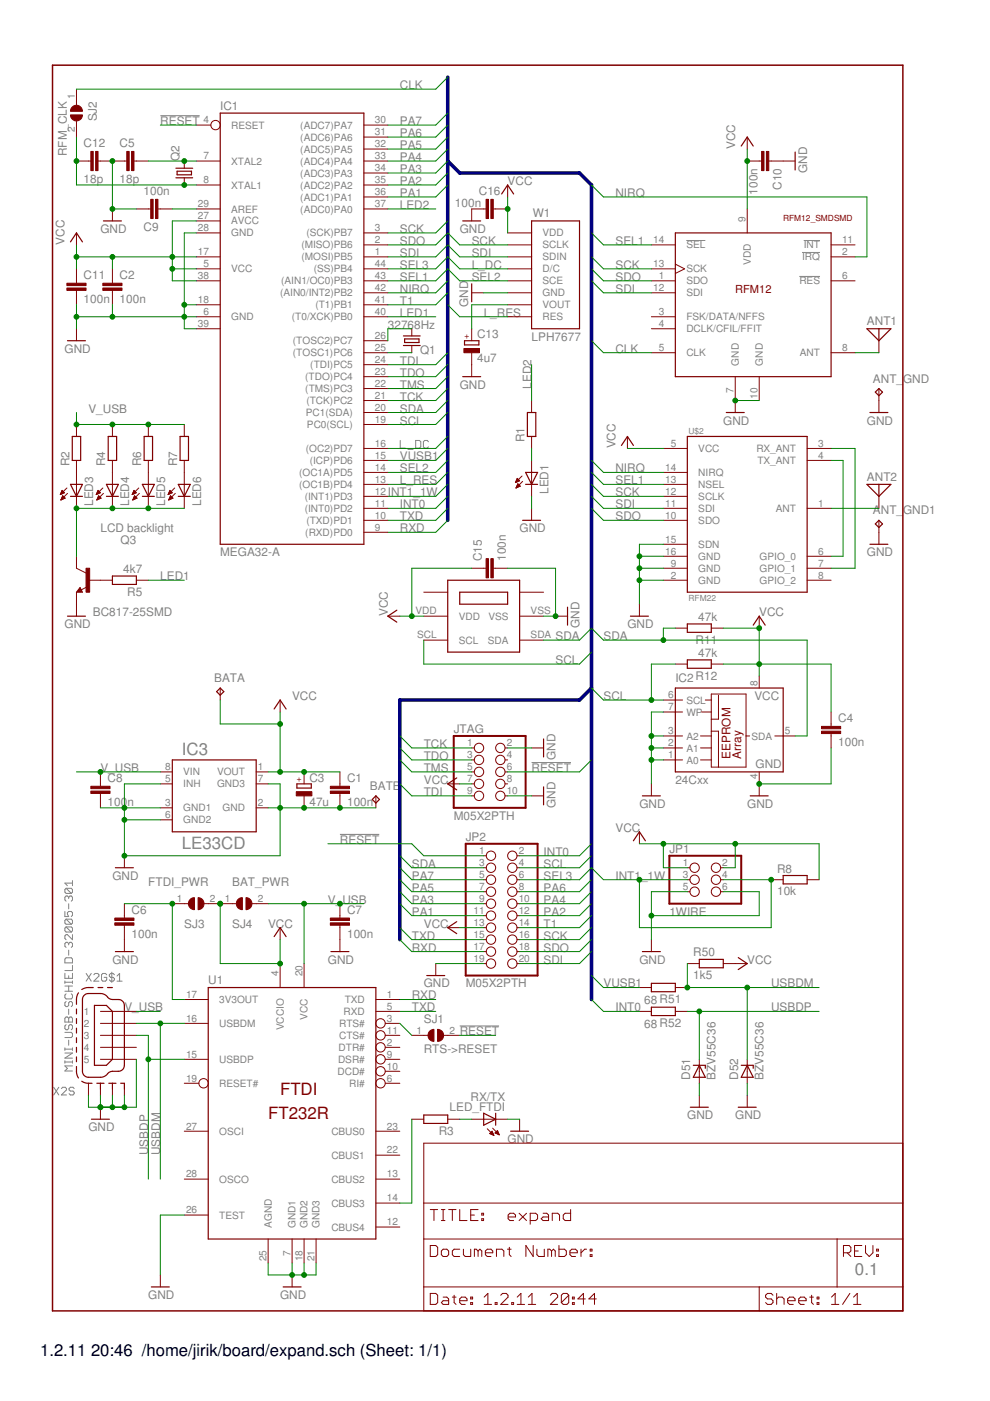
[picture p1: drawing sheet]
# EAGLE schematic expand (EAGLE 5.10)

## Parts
ANT1  ANT  [PAD-01]
ANT2  ANT  [PAD-01]
ANT_GND  TPTP20SQ  [TP20SQ]
ANT_GND1  TPTP20SQ  [TP20SQ]
BAT  TP2P2-38-17  [P2-38-17]
C1  100n  C-EUC0603  [C0603]
C2  100n  C-EUC0603  [C0603]
C3  47u  CPOL-EUSMCD  [SMC_D]
C4  100n  C-EUC0603  [C0603]
C5  18p  C-EUC0603  [C0603]
C6  100n  C-EUC0603  [C0603]
C7  100n  C-EUC0603  [C0603]
C8  100n  C-EUC0603  [C0603]
C9  100n  C-EUC0603  [C0603]
C10  100n  C-EUC0603  [C0603]
C11  100n  C-EUC0603  [C0603]
C12  18p  C-EUC0603  [C0603]
C13  4u7  CPOL-EUSMCA  [SMC_A]
C15  100n  C-EUC0603  [C0603]
C16  100n  C-EUC0603  [C0603]
D51  BZV55C36  ZENER-DIODESOD80C  [SOD80C]
D52  BZV55C36  ZENER-DIODESOD80C  [SOD80C]
IC1  MEGA32-A  [TQFP44]
IC2  24Cxx  24C01ASM  [SO-08M]
IC3  LE33CD  LEXX  [SO08]
JP1  1WIRE  PINHD-2X3  [2X03]
JP2  M05X2PTH  PINHD-2X10  [2X10]
JTAG  M05X2PTH  PINHD-2X5  [2X05]
LED1  LEDCHIPLED_0805  [CHIPLED_0805]
LED3  LEDCHIPLED_0805  [CHIPLED_0805]
LED4  LEDCHIPLED_0805  [CHIPLED_0805]
LED5  LEDCHIPLED_0805  [CHIPLED_0805]
LED6  LEDCHIPLED_0805  [CHIPLED_0805]
LED_FTDI  RX/TX  LEDCHIPLED_0805  [CHIPLED_0805]
Q1  32768Hz  CRYSTALTC26V  [TC26V]
Q2  CRYSTALHC49U-V  [HC49U-V]
Q3  BC817-25SMD  [SOT23-BEC]
R1  R-EU_R0603  [R0603]
R2  R-EU_R0603  [R0603]
R3  R-EU_R0603  [R0603]
R4  R-EU_R0603  [R0603]
R5  4k7  R-EU_R0603  [R0603]
R6  R-EU_R0603  [R0603]
R7  R-EU_R0603  [R0603]
R8  10k  R-EU_R0603  [R0603]
R11  47k  R-EU_R0603  [R0603]
R12  47k  R-EU_R0603  [R0603]
R50  1k5  R-EU_R0603  [R0603]
R51  68  R-EU_R0603  [R0603]
R52  68  R-EU_R0603  [R0603]
SJ1  RTS->RESET  SJ  [SJ]
SJ2  RFM_CLK  SJ  [SJ]
SJ3  FTDI_PWR  SJ  [SJ]
SJ4  BAT_PWR  SJ  [SJ]
U1  FT232RL  [SSOP28DB]
U$1  RFM12_SMDSMD  [RFM12]
U$2  RFM22  [RFM22-XXX-S2]
U$3  SHT21  [SHT21]
W1  LPH7677  [LPH7677]
X2  MINI-USB-SCHIELD-32005-301  [32005-301]

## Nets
!RESET: IC1.4(RESET) JP2.1 JTAG.6 SJ1.2
CLK: SJ2.1 U$1.5(CLK)
GND: ANT_GND1.TP ANT_GND.TP BAT.TP-2 C1.2 C2.2 C3.- C4.2 C5.2 C6.2 C7.2 C8.2 C9.1 C10.1 C11.2 C12.1 C13.- C15.2 C16.2 D51.A D52.A IC1.6(GND) IC1.18(GND1) IC1.28(GND) IC1.39(GND2) IC2.1(A0) IC2.2(A1) IC2.3(A2) IC2.4(GND) IC2.7(WP) IC3.2(GND) IC3.3(GND1) IC3.5(INH) IC3.6(GND2) IC3.7(GND3) JP1.5 JP1.6 JP2.19 JTAG.2 JTAG.10 LED1.C LED_FTDI.C Q3.E U1.7(GND1) U1.18(GND2) U1.21(GND3) U1.25(AGND) U1.26(TEST) U$1.7(GND) U$1.10(GND) U$2.2(GND) U$2.9(GND) U$2.15(SDN) U$2.16(GND) U$3.VSS W1.6GND(GND) X2.5 X2.M1(S:S1) X2.M2(S:S2) X2.M3(S:S3) X2.M4(S:S4)
INT0: IC1.11((INT0)PD2) JP2.2 R52.2
INT1_1W: IC1.12((INT1)PD3) JP1.3 JP1.4 R8.1
L_DC: IC1.16((OC2)PD7) W1.4D/C(D/C)
L_RES: IC1.13((OC1B)PD4) W1.8RES(RES)
LED1: IC1.40((T0/XCK)PB0) R5.1
LED2: IC1.37((ADC0)PA0) R1.2
N$1: LED3.A R2.1
N$2: Q3.B R5.2
N$3: LED4.A R4.1
N$4: LED5.A R6.1
N$5: U$2.4(TX_ANT) U$2.6(GPIO_0)
N$6: C6.1 SJ3.1 U1.17(3V3OUT)
N$10: LED_FTDI.A R3.1
N$11: R3.2 U1.14(CBUS3)
N$12: LED1.A R1.1
N$14: SJ1.1 U1.3(RTS#)
N$15: C9.2 IC1.29(AREF)
N$16: U$2.3(RX_ANT) U$2.7(GPIO_1)
N$17: ANT1.1(TP) U$1.8(ANT)
N$18: IC1.25((TOSC1)PC6) Q1.1
N$19: LED6.A R7.1
N$20: IC1.26((TOSC2)PC7) Q1.2
N$21: LED3.C LED4.C LED5.C LED6.C Q3.C
N$22: C13.+ W1.7VOUT(VOUT)
N$24: C5.1 IC1.7(XTAL2) Q2.2
N$25: ANT2.1(TP) U$2.1(ANT)
N$26: C12.2 IC1.8(XTAL1) Q2.1 SJ2.2
NIRQ: IC1.42((AIN0/INT2)PB2) U$1.2(!IRQ) U$2.14(NIRQ)
PA1: IC1.36((ADC1)PA1) JP2.11
PA2: IC1.35((ADC2)PA2) JP2.12
PA3: IC1.34((ADC3)PA3) JP2.9
PA4: IC1.33((ADC4)PA4) JP2.10
PA5: IC1.32((ADC5)PA5) JP2.7
PA6: IC1.31((ADC6)PA6) JP2.8
PA7: IC1.30((ADC7)PA7) JP2.5
RXD: IC1.9((RXD)PD0) JP2.17 U1.1(TXD)
SCK: IC1.3((SCK)PB7) JP2.16 U$1.13(SCK) U$2.12(SCLK) W1.2SCLK(SCLK)
SCL: IC1.19(PC0(SCL)) IC2.6(SCL) JP2.4 R12.2 U$3.SCL
SDA: IC1.20(PC1(SDA)) IC2.5(SDA) JP2.3 R11.2 U$3.SDA
SDI: IC1.1((MOSI)PB5) JP2.20 U$1.12(SDI) U$2.11(SDI) W1.3SDIN(SDIN)
SDO: IC1.2((MISO)PB6) JP2.18 U$1.1(SDO) U$2.10(SDO)
SEL1: IC1.43((AIN1/OC0)PB3) U$1.14(!SEL) U$2.13(NSEL)
SEL2: IC1.14((OC1A)PD5) W1.5SCE(SCE)
SEL3: IC1.44((SS)PB4) JP2.6
T1: IC1.41((T1)PB1) JP2.14
TCK: IC1.21((TCK)PC2) JTAG.1
TDI: IC1.24((TDI)PC5) JTAG.9
TDO: IC1.23((TDO)PC4) JTAG.3
TMS: IC1.22((TMS)PC3) JTAG.5
TXD: IC1.10((TXD)PD1) JP2.15 U1.5(RXD)
USBDM: D52.C R50.1 R51.1 U1.16(USBDM) X2.2
USBDP: D51.C R52.1 U1.15(USBDP) X2.3
V_USB: C7.1 C8.1 IC3.8(VIN) R2.2 R4.2 R6.2 R7.2 SJ4.2 U1.20(VCC) X2.1
VCC: BAT.TP-1 C1.1 C2.1 C3.+ C4.1 C10.2 C11.1 C15.1 C16.1 IC1.5(VCC) IC1.17(VCC1) IC1.27(AVCC) IC1.38(VCC2) IC2.8(VCC) IC3.1(VOUT) JP1.1 JP1.2 JP2.13 JTAG.7 R8.2 R11.1 R12.1 R50.2 SJ3.2 SJ4.1 U1.4(VCCIO) U$1.9(VDD) U$2.5(VCC) U$3.VDD W1.1VDD(VDD)
VUSB1: IC1.15((ICP)PD6) R51.2
Unconnected: JTAG.4 JTAG.8 U1.2(DTR#) U1.6(RI#) U1.9(DSR#) U1.10(DCD#) U1.11(CTS#) U1.12(CBUS4) U1.13(CBUS2) U1.19(RESET#) U1.22(CBUS1) U1.23(CBUS0) U1.27(OSCI) U1.28(OSCO) U$1.3(FSK/DATA/NFFS) U$1.4(DCLK/CFIL/FFIT) U$1.6(!RES) U$1.11(!INT) U$2.8(GPIO_2) U$3.NC1(NC2) U$3.NC2(NC) X2.4

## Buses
IO:!RESET,TMS,TCK,TDO,TXD,RXD,TDI,SDA,SCL,SCK,SDO,SDI,SEL1,SEL2,SEL3,NIRQ,L_RES,PA7,PA6,PA5,PA4,PA3,PA2,PA1,PA0,L_DC,CLK,INT1_1W,PD4,PD5,PD6,INT0,RXD,TXD,PB0,INT2,VUSB1,T1

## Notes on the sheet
- LCD backlight
- 0.1
